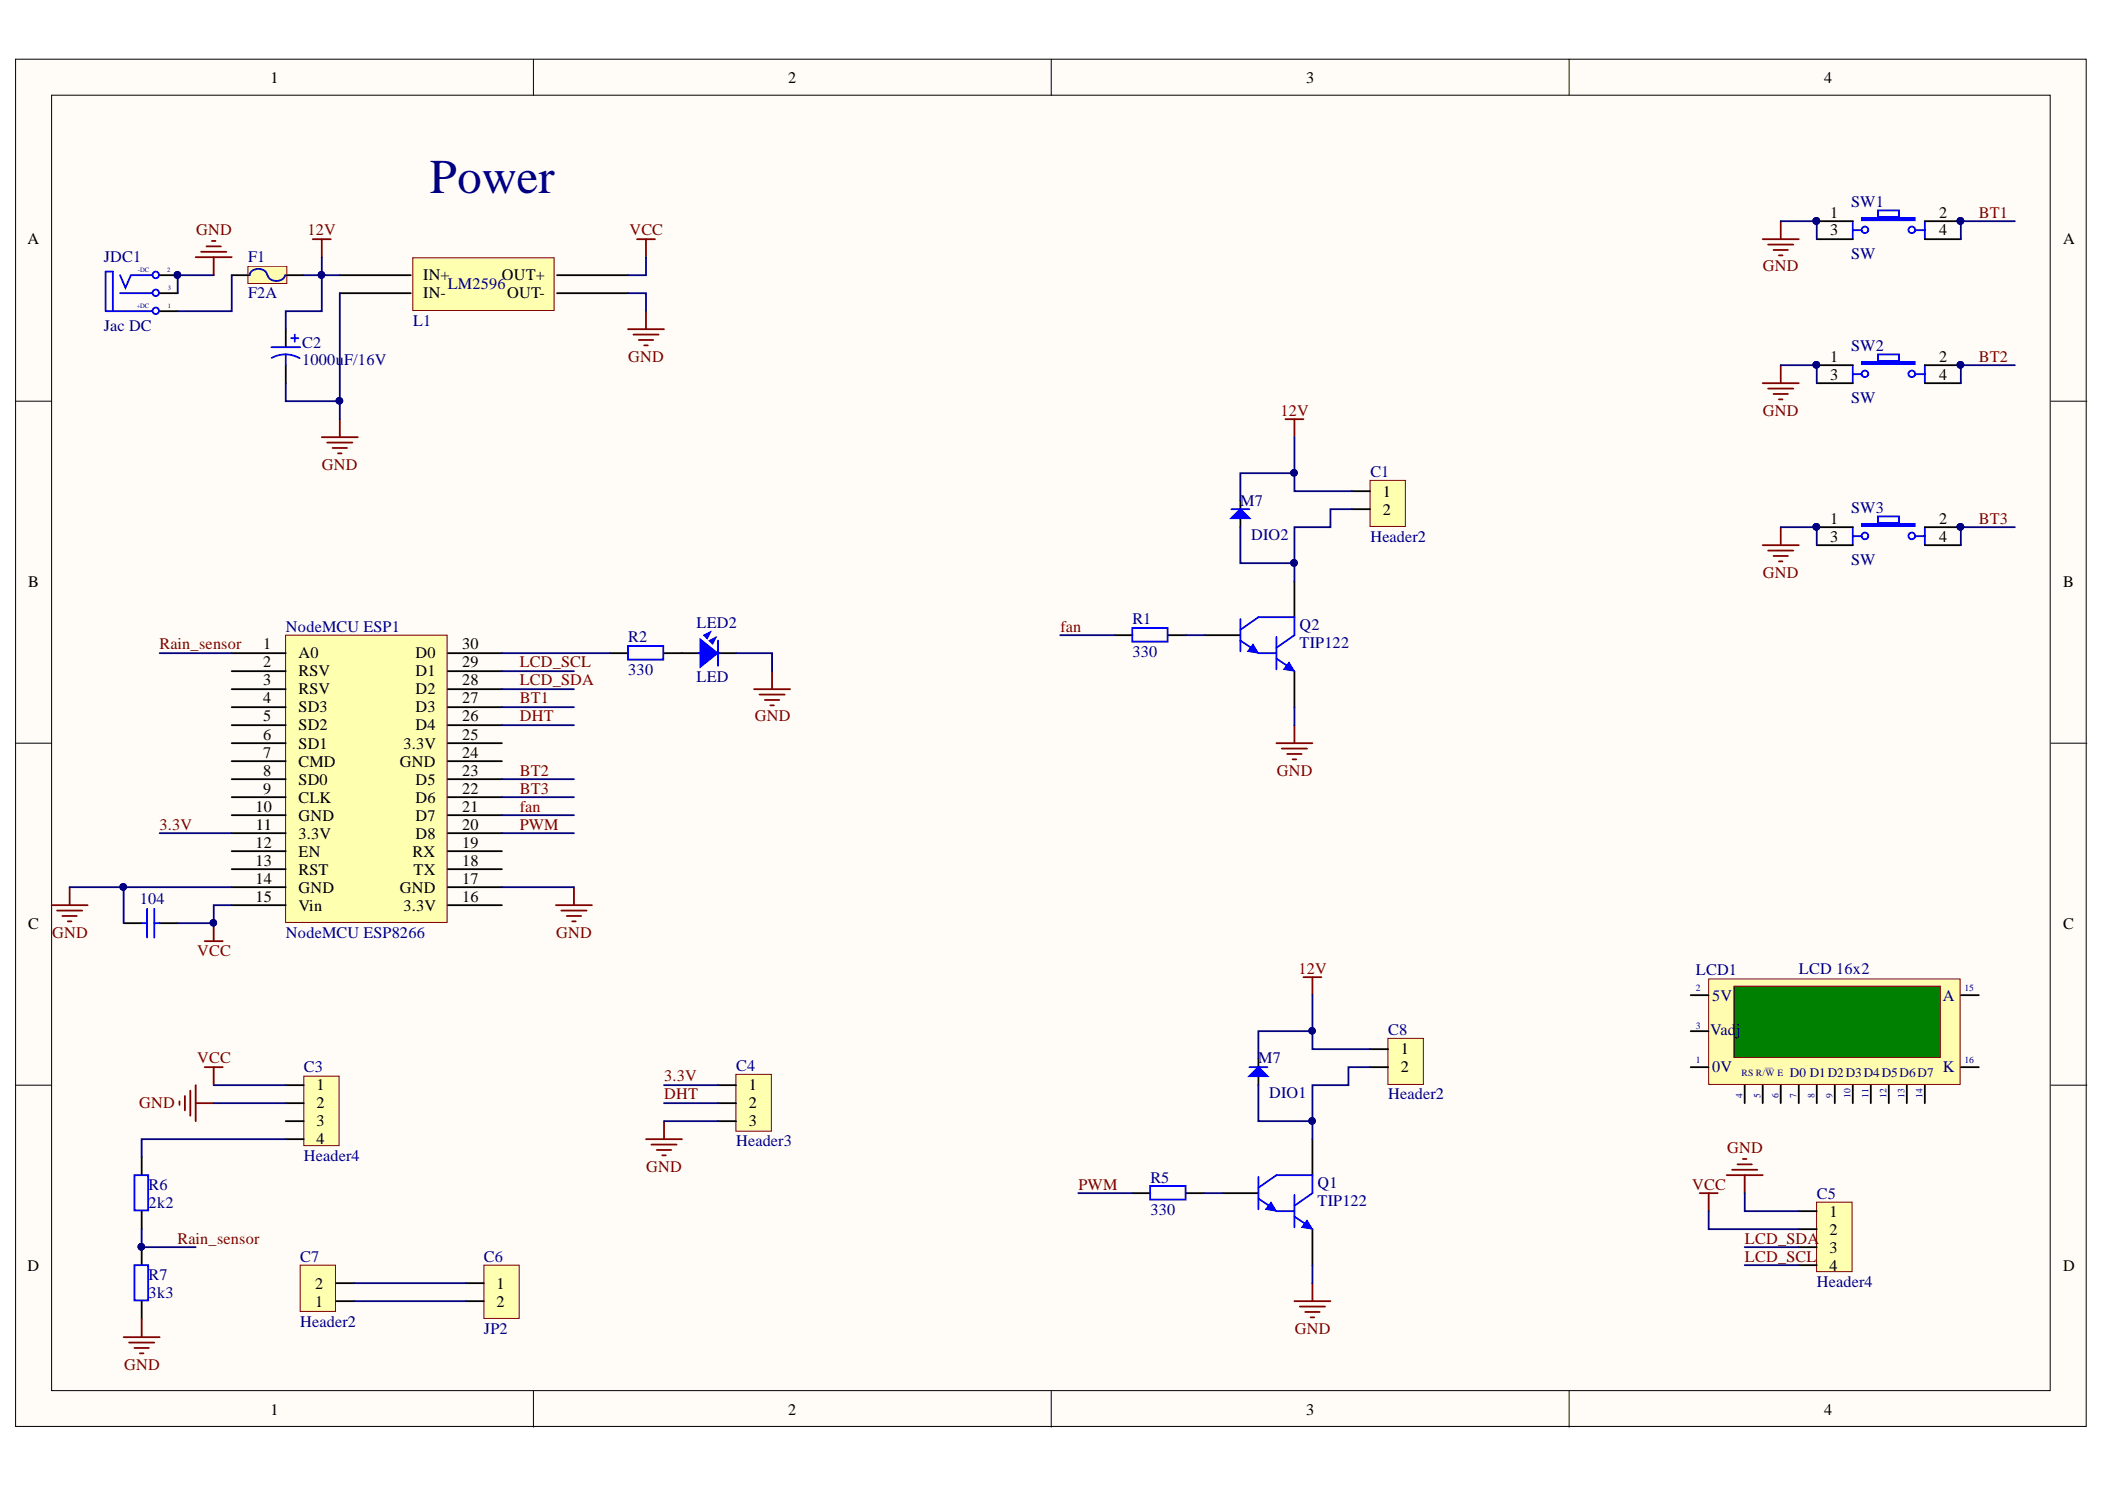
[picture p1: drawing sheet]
# Altium project Humi_Temp_IOT.PrjPcb
1 sheet, 27 parts. Net scope: global (net labels, ports and power ports of the same name join across sheets).
Board file: Humi_IOT.PcbDoc

## Sheet Humi_IOT.SchDoc
size A4

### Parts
104  Capacitor Ceramic  [C0805]  (value not drawn)
C1  Header2  [Header2]
C2  1000uF/16V  [C10mm]
C3  Header4  [HDR4]
C4  Header3  [Header3]
C5  Header4  [HDR4]
C6  JP2  [JP2-C1T]
C7  Header2  [Header2]
C8  Header2  [Header2]
DIO1  M7  [DIO-SMD-106]
DIO2  M7  [DIO-SMD-106]
F1  F2A  [Fuse]
JDC1  Jac DC  [DC-IN]
L1  BUCK_LM2596  [BUCK_LM2596]  (value not drawn)
LCD1  LCD 16x2  [LCD16X2N]
LED2  LED  [LED-5 GRe]
NodeMCU_ESP1  NodeMCU ESP8266  [NodeMCU ESP8266]
Q1  TIP122  [QTO-220]
Q2  TIP122  [QTO-220]
R1  330  [DIEN TRO 0805]
R2  330  [DIEN TRO 0805]
R5  330  [DIEN TRO 0805]
R6  2k2  [DIEN TRO 0805]
R7  3k3  [DIEN TRO 0805]
SW1  SW  [SW4]
SW2  SW  [SW4]
SW3  SW  [SW4]

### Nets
12V: C1.1 C2.1 C8.1 DIO1.2(K) DIO2.2(K) F1.2 L1.1(IN+)
GND: 104.1 C2.2 C3.2 C4.3 C5.1 JDC1.2(TN) JDC1.3(S) L1.2(IN-) L1.3(OUT-) LED2.2 NodeMCU_ESP1.14(GND) NodeMCU_ESP1.17(GND) Q1.3(E) Q2.3(E) R7.2 SW1.1 SW1.3 SW2.1 SW2.3 SW3.1 SW3.3
VCC: 104.2 C3.1 C5.2 L1.4(OUT+) NodeMCU_ESP1.15(Vin)
3.3V: C4.1 NodeMCU_ESP1.11(3.3V)
BT1: NodeMCU_ESP1.27(D3) SW1.2 SW1.4
BT2: NodeMCU_ESP1.23(D5) SW2.2 SW2.4
BT3: NodeMCU_ESP1.22(D6) SW3.2 SW3.4
DHT: C4.2 NodeMCU_ESP1.26(D4)
fan: NodeMCU_ESP1.21(D7) R1.2
LCD_SCL: C5.4 NodeMCU_ESP1.29(D1)
LCD_SDA: C5.3 NodeMCU_ESP1.28(D2)
PWM: NodeMCU_ESP1.20(D8) R5.2
Rain_sensor: NodeMCU_ESP1.1(A0) R6.2 R7.1
NetC1_2: C1.2 DIO2.1(A) Q2.2(C)
NetC3_4: C3.4 R6.1
NetC6_1: C6.1 C7.2
NetC6_2: C6.2 C7.1
NetC8_2: C8.2 DIO1.1(A) Q1.2(C)
NetF1_1: F1.1 JDC1.1(T)
NetLED2_1: LED2.1 R2.1
NetNodeMCU_ESP1_30: NodeMCU_ESP1.30(D0) R2.2
NetQ1_1: Q1.1(B) R5.1
NetQ2_1: Q2.1(B) R1.1

Not connected (* = marked no-connect by the designer): C3 3; LCD1 1(GND) 2(VDD) 3(VAdj) 4(RS) 5(R/~{W}) 6(~{EN}) 7(D0) 8(D1) 9(D2) 10(D3) 11(D4) 12(D5) 13(D6) 14(D7) 15(A) 16(K); NodeMCU_ESP1 2(RSV) 3(RSV) 4(SD3) 5(SD2) 6(SD1) 7(CMD) 8(SD0) 9(CLK) 10(GND) 12(EN) 13(RST) 16(3.3V) 18(TX) 19(RX) 24(GND) 25(3.3V)

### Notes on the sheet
- Power
